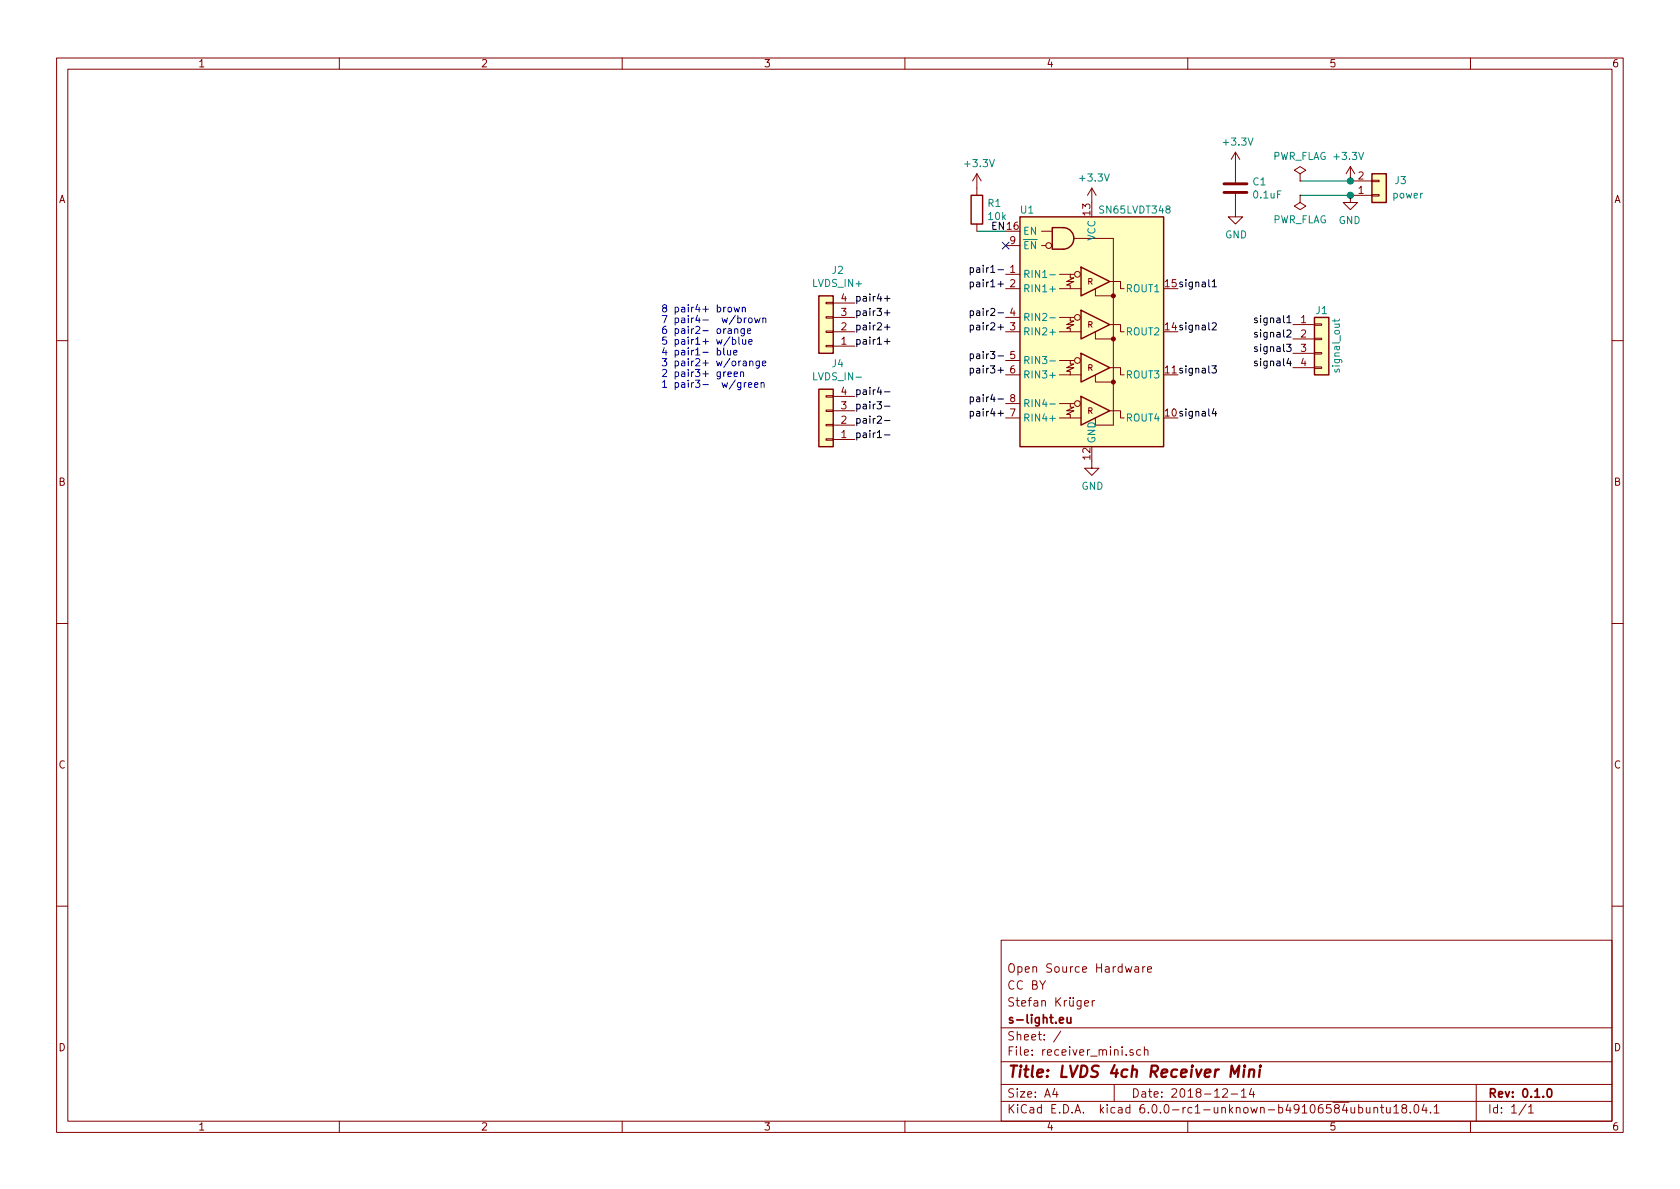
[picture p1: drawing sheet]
EESchema Schematic File Version 4
EELAYER 29 0
EELAYER END
$Descr A4 11693 8268
encoding utf-8
Sheet 1 1
Title "LVDS 4ch Receiver Mini"
Date "2018-12-14"
Rev "0.1.0"
Comp "s-light.eu"
Comment1 "Stefan Krüger"
Comment2 "CC BY"
Comment3 "Open Source Hardware"
Comment4 ""
$EndDescr
$Comp
L Interface:SN65LVDT348 U1
U 1 1
P 7600 2300
F 0 "U1" H 7150 3150 50  0000 C CNN
F 1 "SN65LVDT348" H 7900 3150 50  0000 C CNN
F 2 "Package_SO:SOIC-16_3.9x9.9mm_P1.27mm" H 7700 1400 50  0001 C CNN
F 3 "http://www.ti.com/lit/ds/symlink/sn65lvdt348.pdf" H 7650 2000 50  0001 C CNN
	1    7600 2300
	1    0    0    -1  
$EndComp
Text Notes 4600 2700 0    50   ~ 0
8 pair4+ brown\n7 pair4-  w/brown\n6 pair2- orange\n5 pair1+ w/blue\n4 pair1- blue\n3 pair2+ w/orange\n2 pair3+ green\n1 pair3-  w/green
Text Label 5950 2850 0    50   ~ 0
pair3-
Text Label 5950 2200 0    50   ~ 0
pair3+
Text Label 5950 2950 0    50   ~ 0
pair2-
Text Label 5950 2300 0    50   ~ 0
pair2+
Text Label 5950 3050 0    50   ~ 0
pair1-
Text Label 5950 2400 0    50   ~ 0
pair1+
Text Label 5950 2750 0    50   ~ 0
pair4-
Text Label 5950 2100 0    50   ~ 0
pair4+
Text Label 8200 2900 0    50   ~ 0
signal4
Text Label 8200 2600 0    50   ~ 0
signal3
Text Label 8200 2300 0    50   ~ 0
signal2
Text Label 8200 2000 0    50   ~ 0
signal1
Text Label 7000 2500 2    50   ~ 0
pair3-
Text Label 7000 2600 2    50   ~ 0
pair3+
Text Label 7000 2200 2    50   ~ 0
pair2-
Text Label 7000 2300 2    50   ~ 0
pair2+
Text Label 7000 1900 2    50   ~ 0
pair1-
Text Label 7000 2000 2    50   ~ 0
pair1+
Text Label 7000 2800 2    50   ~ 0
pair4-
Text Label 7000 2900 2    50   ~ 0
pair4+
NoConn ~ 7000 1700
$Comp
L power:GND #PWR02
U 1 1
P 7600 3200
F 0 "#PWR02" H 7600 2950 50  0001 C CNN
F 1 "GND" H 7605 3027 50  0000 C CNN
F 2 "" H 7600 3200 50  0001 C CNN
F 3 "" H 7600 3200 50  0001 C CNN
	1    7600 3200
	1    0    0    -1  
$EndComp
$Comp
L power:+3.3V #PWR01
U 1 1
P 7600 1400
F 0 "#PWR01" H 7600 1250 50  0001 C CNN
F 1 "+3.3V" H 7615 1573 50  0000 C CNN
F 2 "" H 7600 1400 50  0001 C CNN
F 3 "" H 7600 1400 50  0001 C CNN
	1    7600 1400
	1    0    0    -1  
$EndComp
$Comp
L Device:C C1
U 1 1
P 8600 1300
F 0 "C1" H 8715 1346 50  0000 L CNN
F 1 "0.1uF" H 8715 1255 50  0000 L CNN
F 2 "Capacitor_SMD:C_0603_1608Metric_Pad1.05x0.95mm_HandSolder" H 8638 1150 50  0001 C CNN
F 3 "~" H 8600 1300 50  0001 C CNN
	1    8600 1300
	1    0    0    -1  
$EndComp
$Comp
L power:+3.3V #PWR03
U 1 1
P 8600 1150
F 0 "#PWR03" H 8600 1000 50  0001 C CNN
F 1 "+3.3V" H 8615 1323 50  0000 C CNN
F 2 "" H 8600 1150 50  0001 C CNN
F 3 "" H 8600 1150 50  0001 C CNN
	1    8600 1150
	1    0    0    -1  
$EndComp
$Comp
L power:GND #PWR04
U 1 1
P 8600 1450
F 0 "#PWR04" H 8600 1200 50  0001 C CNN
F 1 "GND" H 8605 1277 50  0000 C CNN
F 2 "" H 8600 1450 50  0001 C CNN
F 3 "" H 8600 1450 50  0001 C CNN
	1    8600 1450
	1    0    0    -1  
$EndComp
Text Label 7000 1600 2    50   ~ 0
EN
$Comp
L Connector_Generic:Conn_01x04 J1
U 1 1
P 9200 2350
F 0 "J1" H 9200 2550 50  0000 C CNN
F 1 "signal_out" V 9300 2300 50  0000 C CNN
F 2 "Connector_PinHeader_2.54mm:PinHeader_1x04_P2.54mm_Vertical" H 9200 2350 50  0001 C CNN
F 3 "~" H 9200 2350 50  0001 C CNN
	1    9200 2350
	1    0    0    -1  
$EndComp
Text Label 9000 2550 2    50   ~ 0
signal4
Text Label 9000 2450 2    50   ~ 0
signal3
Text Label 9000 2350 2    50   ~ 0
signal2
Text Label 9000 2250 2    50   ~ 0
signal1
$Comp
L power:GND #PWR06
U 1 1
P 9400 1350
F 0 "#PWR06" H 9400 1100 50  0001 C CNN
F 1 "GND" H 9405 1177 50  0000 C CNN
F 2 "" H 9400 1350 50  0001 C CNN
F 3 "" H 9400 1350 50  0001 C CNN
	1    9400 1350
	-1   0    0    -1  
$EndComp
$Comp
L power:+3.3V #PWR05
U 1 1
P 9400 1250
F 0 "#PWR05" H 9400 1100 50  0001 C CNN
F 1 "+3.3V" H 9415 1423 50  0000 C CNN
F 2 "" H 9400 1250 50  0001 C CNN
F 3 "" H 9400 1250 50  0001 C CNN
	1    9400 1250
	-1   0    0    -1  
$EndComp
$Comp
L power:PWR_FLAG #FLG0101
U 1 1
P 9050 1350
F 0 "#FLG0101" H 9050 1425 50  0001 C CNN
F 1 "PWR_FLAG" H 9050 1523 50  0000 C CNN
F 2 "" H 9050 1350 50  0001 C CNN
F 3 "~" H 9050 1350 50  0001 C CNN
	1    9050 1350
	1    0    0    1   
$EndComp
$Comp
L power:+3.3V #PWR0101
U 1 1
P 6800 1300
F 0 "#PWR0101" H 6800 1150 50  0001 C CNN
F 1 "+3.3V" H 6815 1473 50  0000 C CNN
F 2 "" H 6800 1300 50  0001 C CNN
F 3 "" H 6800 1300 50  0001 C CNN
	1    6800 1300
	1    0    0    -1  
$EndComp
$Comp
L Device:R R1
U 1 1
P 6800 1450
F 0 "R1" H 6870 1496 50  0000 L CNN
F 1 "10k" H 6870 1405 50  0000 L CNN
F 2 "Resistor_SMD:R_0603_1608Metric_Pad1.05x0.95mm_HandSolder" V 6730 1450 50  0001 C CNN
F 3 "~" H 6800 1450 50  0001 C CNN
	1    6800 1450
	1    0    0    -1  
$EndComp
Wire Wire Line
	6800 1600 7000 1600
$Comp
L power:PWR_FLAG #FLG0102
U 1 1
P 9050 1250
F 0 "#FLG0102" H 9050 1325 50  0001 C CNN
F 1 "PWR_FLAG" H 9050 1423 50  0000 C CNN
F 2 "" H 9050 1250 50  0001 C CNN
F 3 "~" H 9050 1250 50  0001 C CNN
	1    9050 1250
	-1   0    0    -1  
$EndComp
Wire Wire Line
	9050 1250 9400 1250
$Comp
L Connector_Generic:Conn_01x04 J2
U 1 1
P 5750 2300
F 0 "J2" H 5668 1875 50  0000 C CNN
F 1 "LVDS_IN+" H 5668 1966 50  0000 C CNN
F 2 "Connector_PinHeader_2.54mm:PinHeader_1x04_P2.54mm_Vertical" H 5750 2300 50  0001 C CNN
F 3 "~" H 5750 2300 50  0001 C CNN
	1    5750 2300
	-1   0    0    1   
$EndComp
$Comp
L Connector_Generic:Conn_01x02 J3
U 1 1
P 9600 1350
F 0 "J3" H 9750 1250 50  0000 C CNN
F 1 "power" H 9800 1350 50  0000 C CNN
F 2 "Connector_PinHeader_2.54mm:PinHeader_1x02_P2.54mm_Vertical" H 9600 1350 50  0001 C CNN
F 3 "~" H 9600 1350 50  0001 C CNN
	1    9600 1350
	1    0    0    1   
$EndComp
Connection ~ 9400 1350
Wire Wire Line
	9050 1350 9400 1350
Connection ~ 9400 1250
$Comp
L Connector_Generic:Conn_01x04 J4
U 1 1
P 5750 2950
F 0 "J4" H 5668 2525 50  0000 C CNN
F 1 "LVDS_IN-" H 5668 2616 50  0000 C CNN
F 2 "Connector_PinHeader_2.54mm:PinHeader_1x04_P2.54mm_Vertical" H 5750 2950 50  0001 C CNN
F 3 "~" H 5750 2950 50  0001 C CNN
	1    5750 2950
	-1   0    0    1   
$EndComp
$EndSCHEMATC
